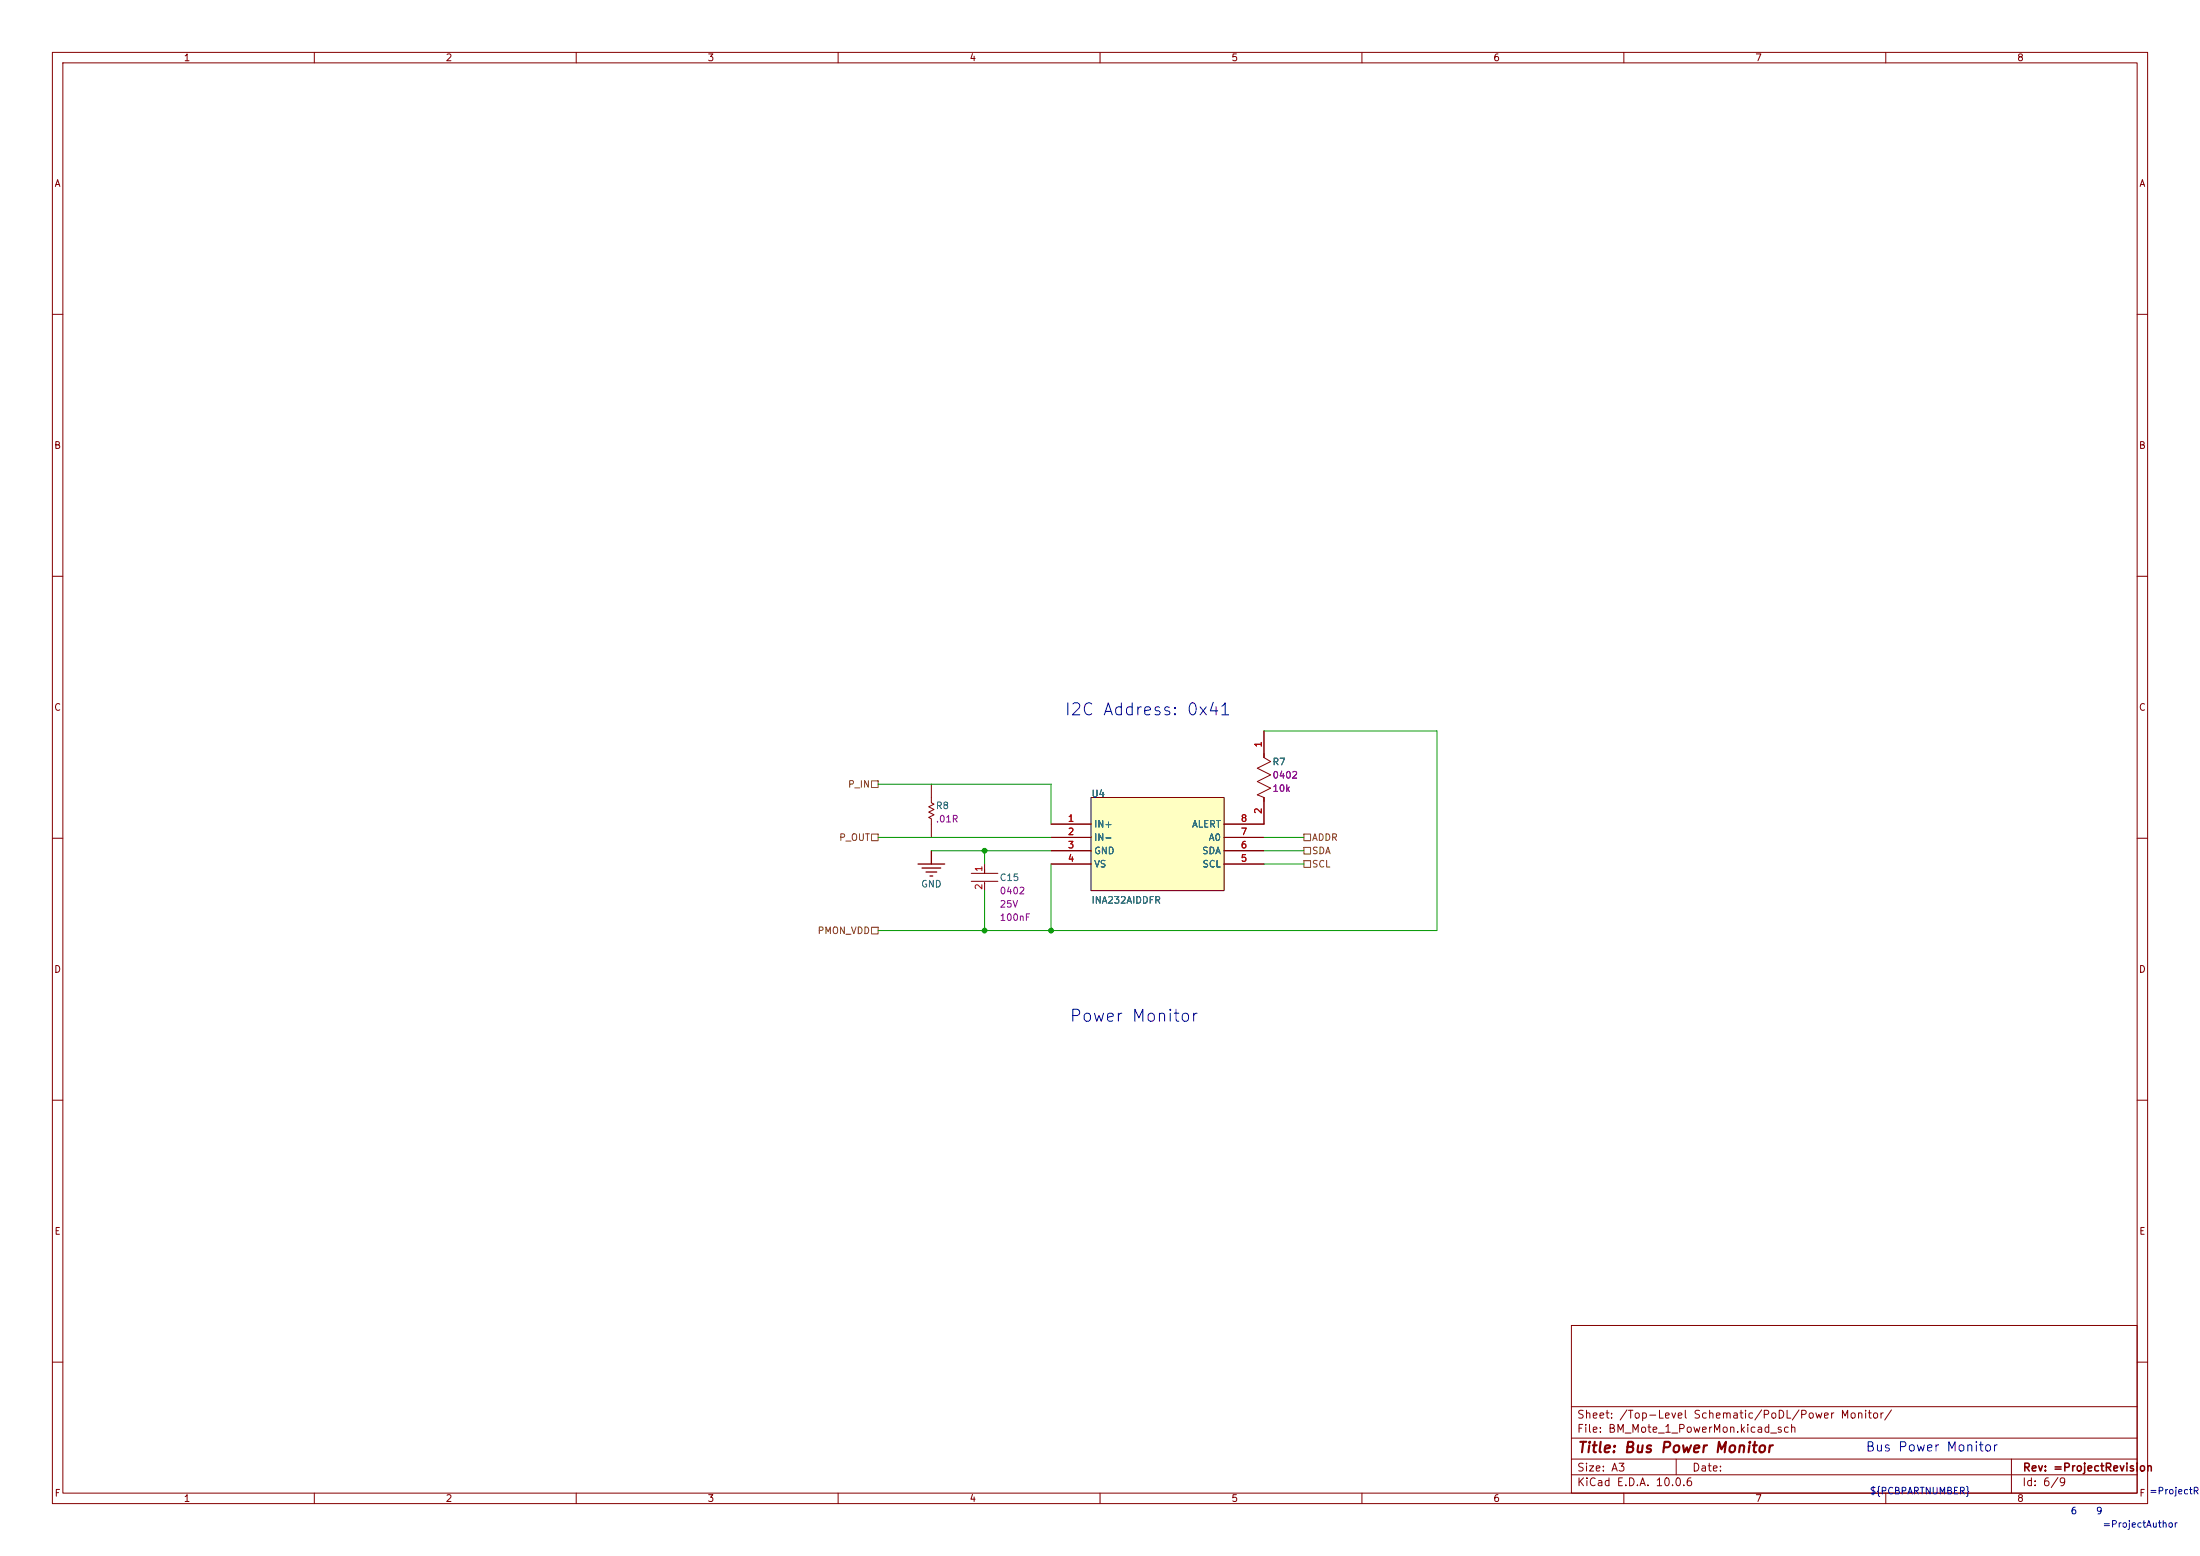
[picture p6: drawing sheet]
<svg xmlns="http://www.w3.org/2000/svg" width="420mm" height="297mm" viewBox="0 0 420 297" stroke-linecap="round" stroke-linejoin="round" font-family="sans-serif">
<g fill="none" stroke="#840000" stroke-width=".19">
<path d="M10 10h400v277h-400zM12 12h396v273h-396zM60 10v2M110 10v2M160 10v2M210 10v2M260 10v2M310 10v2M360 10v2M10 60h2M408 60h2M10 110h2"/>
<path d="M408 110h2M10 160h2M408 160h2M185.4 166.7h5.1M185.4 168.2h5.1M188 164.9v1.8M188 168.5v1.5M10 210h2M408 210h2M300 253h108v32h-108zM10 260h2M300 278.5h108"/>
<path d="M300 274.5h108M300 268.5h108M320 278.5v3M384 278.5v6.5M408 260h2M60 285v2M110 285v2M160 285v2M210 285v2M260 285v2M300 281.5h108M310 285v2"/>
<path d="M360 285v2"/>
</g>
<path d="M175.3 164.9h5M176 165.7h3.6M176.8 166.4h2M177.5 167.2h.6M177.8 162.4v2.5" fill="none" stroke="#840000" stroke-width=".25"/>
<path d="M208.3 152.2h25.4v17.8h-25.4z" fill="#ffffc2"/>
<path d="M208.3 152.2h25.4v17.8h-25.4z" fill="none" stroke="#000" stroke-width=".19"/>
<path d="M241.3 139.5v5.1l1.3 .8-2.6 1.2 2.6 1.3-2.6 1.3 2.6 1.2-2.6 1.3 1.3 .5v5.1h-7.6M177.8 149.7v3.5l.5 .3-1 .5 1 .5-1 .5 1 .5-1 .5 .5 .3v3.5M200.7 157.3h7.6M200.7 159.8h7.6M233.7 159.8h7.6M200.7 162.4h7.6M200.7 164.9h7.6M233.7 162.4h7.6M233.7 164.9h7.6" fill="none" stroke="#840000" stroke-width=".19"/>
<path d="M166.4 159.2h1.2v1.3h-1.2zM166.4 149h1.2v1.3h-1.2zM248.9 159.2h1.3v1.3h-1.3zM166.4 177h1.2v1.3h-1.2zM248.9 164.3h1.3v1.3h-1.3zM248.9 161.7h1.3v1.3h-1.3z" fill="none" stroke="#725600" stroke-width=".19"/>
<path d="M241.3 139.5h33v38.1h-106.7M167.6 159.8h33.1M167.6 149.7h33.1v7.6M241.3 159.8h7.6M177.8 162.4h22.9M188 162.4v2.5M188 170v7.6M200.7 164.9v12.7M241.3 162.4h7.6M241.3 164.9h7.6" fill="none" stroke="#009600" stroke-width=".19"/>
<g fill="#009600" stroke="#009600" stroke-width=".19">
<circle cx="188" cy="177.6" r=".46"/>
<circle cx="200.7" cy="177.6" r=".46"/>
<circle cx="188" cy="162.4" r=".46"/>
</g>
<g font-size="2.3" fill="#0000c2">
<text x="203.1" y="137.1">I2C Address: 0x41</text>
<text x="204" y="195.6">Power Monitor</text>
</g>
<text font-size="2" fill="#840000" x="301" y="277.8">Title: Bus Power Monitor</text>
<text font-size="1.8" fill="#0000c2" x="356" y="277.5">Bus Power Monitor</text>
<g font-size="1.5" fill="#840000">
<text x="300.9" y="273.8">File: BM_Mote_1_PowerMon.kicad_sch</text>
<text x="300.9" y="271.1">Sheet: /Top-Level Schematic/PoDL/Power Monitor/</text>
<text x="300.9" y="281.2">Size: A3</text>
<text x="322.9" y="281.2">Date:</text>
<text x="386" y="281.2">Rev: =ProjectRevision</text>
<text x="300.9" y="284">KiCad E.D.A. 10.0.6</text>
<text x="385.9" y="284">Id: 6/9</text>
</g>
<g font-size="1.3" fill="#840000">
<text x="35" y="12">1</text>
<text x="85" y="12">2</text>
<text x="135" y="12">3</text>
<text x="185" y="12">4</text>
<text x="235" y="12">5</text>
<text x="285" y="12">6</text>
<text x="335" y="12">7</text>
<text x="385" y="12">8</text>
<text x="10.3" y="36">A</text>
<text x="408.3" y="36">A</text>
<text x="10.2" y="86">B</text>
<text x="408.2" y="86">B</text>
<text x="10.2" y="136">C</text>
<text x="408.2" y="136">C</text>
<text x="10.2" y="186">D</text>
<text x="408.2" y="186">D</text>
<text x="10.3" y="236">E</text>
<text x="408.3" y="236">E</text>
<text x="10.3" y="286">F</text>
<text x="35" y="287">1</text>
<text x="85" y="287">2</text>
<text x="135" y="287">3</text>
<text x="185" y="287">4</text>
<text x="235" y="287">5</text>
<text x="285" y="287">6</text>
<text x="335" y="287">7</text>
<text x="385" y="287">8</text>
<text x="408.3" y="286">F</text>
</g>
<g font-size="1.3" fill="#a90000">
<text x="241.2" y="142.8" transform="rotate(-90 241.2 142.8)">1</text>
<text x="241.2" y="155.5" transform="rotate(-90 241.2 155.5)">2</text>
<text x="203.7" y="157.2">1</text>
<text x="203.7" y="159.7">2</text>
<text x="236.8" y="159.7">7</text>
<text x="236.8" y="157.2">8</text>
<text x="187.8" y="166.5" transform="rotate(-90 187.8 166.5)">1</text>
<text x="203.7" y="162.2">3</text>
<text x="203.7" y="164.8">4</text>
<text x="236.8" y="164.8">5</text>
<text x="236.8" y="162.2">6</text>
<text x="187.8" y="170" transform="rotate(-90 187.8 170)">2</text>
</g>
<g font-size="1.3" fill="#006464">
<text x="242.8" y="146.4">R7</text>
<text x="178.5" y="154.7">R8</text>
<text x="208.3" y="152.5">U4</text>
<text x="208.8" y="158.3">IN+</text>
<text x="208.8" y="160.8">IN-</text>
<text x="227.4" y="158.3">ALERT</text>
<text x="230.6" y="160.8">A0</text>
<text x="208.8" y="163.3">GND</text>
<text x="208.8" y="165.9">VS</text>
<text x="229.4" y="163.3">SDA</text>
<text x="229.4" y="165.9">SCL</text>
<text x="175.7" y="169.7">GND</text>
<text x="190.7" y="168.5">C15</text>
<text x="208.3" y="172.8">INA232AIDDFR</text>
</g>
<g font-size="1.3" fill="#840084">
<text x="242.8" y="148.9">0402</text>
<text x="242.8" y="151.4">10k</text>
<text x="178.5" y="157.3">.01R</text>
<text x="190.7" y="171">0402</text>
<text x="190.7" y="173.5">25V</text>
<text x="190.7" y="176.1">100nF</text>
</g>
<g font-size="1.3" fill="#725600">
<text x="161.8" y="150.6">P_IN</text>
<text x="160.1" y="160.8">P_OUT</text>
<text x="250.4" y="160.8">ADDR</text>
<text x="250.4" y="165.9">SCL</text>
<text x="250.4" y="163.3">SDA</text>
<text x="156" y="178.6">PMON_VDD</text>
</g>
<g font-size="1.3" fill="#0000c2">
<text x="356.8" y="285.5">${PCBPARTNUMBER}</text>
<text x="410.2" y="285.5">=ProjectRev</text>
<text x="395.2" y="289.4">6</text>
<text x="400" y="289.4">9</text>
<text x="401.3" y="291.9">=ProjectAuthor</text>
</g>
</svg>
